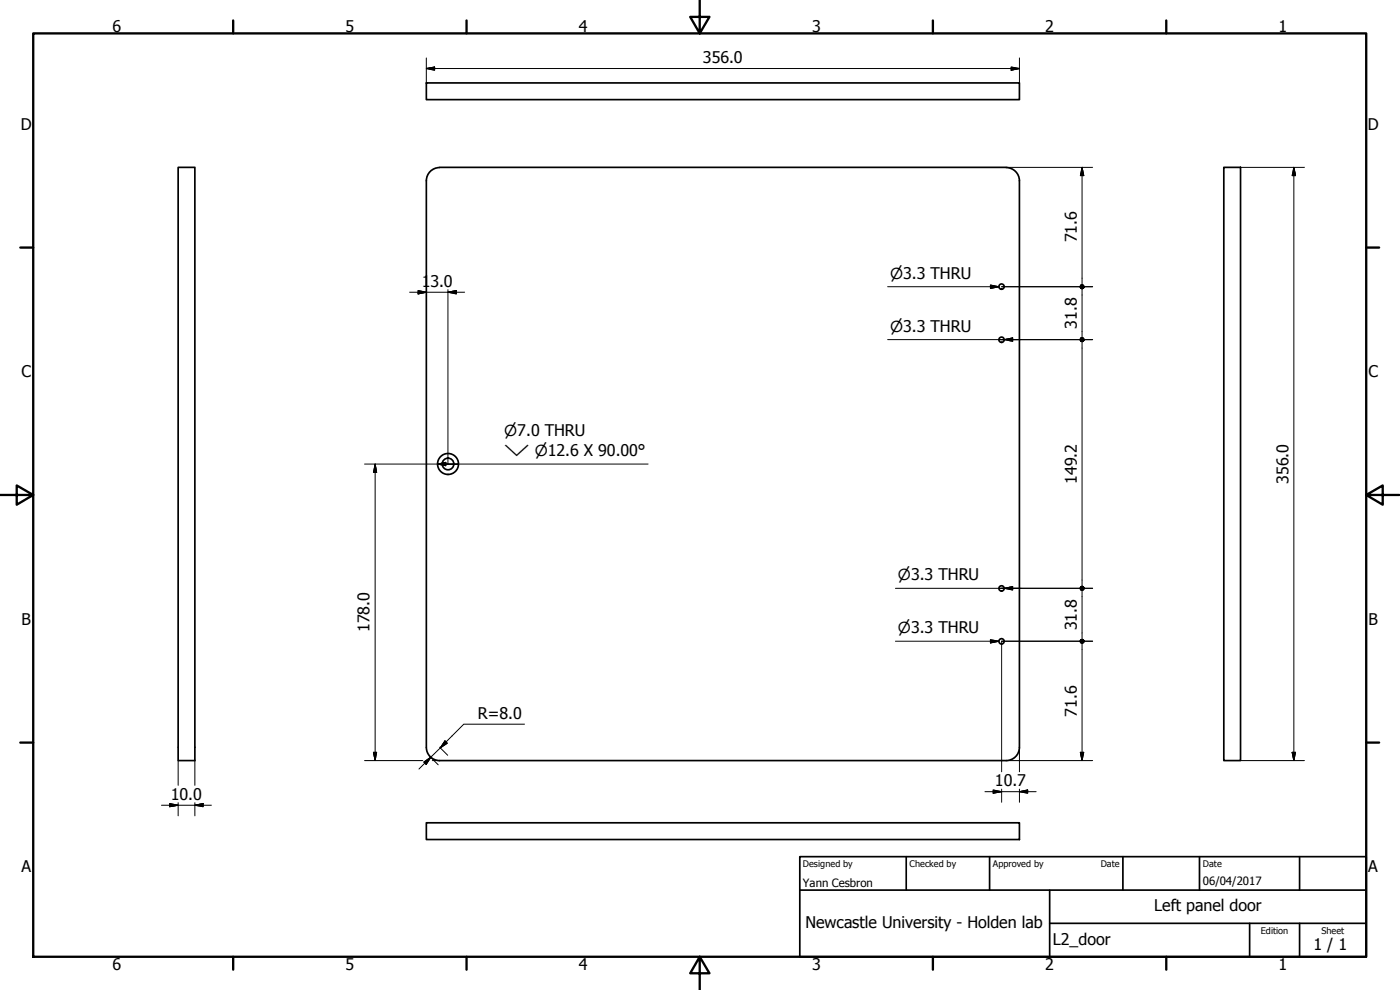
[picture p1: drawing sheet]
<svg xmlns="http://www.w3.org/2000/svg" width="420mm" height="297mm" viewBox="0 0 420 297" stroke-linecap="round" stroke-linejoin="round" font-family="sans-serif">
<!-- layer: Visible (ISO) -->
<g fill="none" stroke="#000" stroke-width=".51">
<path d="M128 24.9h177.9v5h-177.9zM53.5 50.2h5v178h-5zM131.9 50.3a4 4 0 0 0-3.9 3.9v170M132 50.2h169.9M302 50.3a4 4 0 0 1 3.9 3.9v170M367.3 50.2h5v178h-5zM128 224.2a4 4 0 0 0 3.9 4M132 228.2h169.9M305.9 224.2a4 4 0 0 1-3.9 4M128 246.9h177.9v5h-177.9z"/>
<circle cx="300.6" cy="86" r=".79"/>
<circle cx="300.6" cy="101.9" r=".79"/>
<circle cx="134.5" cy="139.2" r="1.75"/>
<circle cx="134.5" cy="139.2" r="3.1"/>
<circle cx="300.6" cy="176.5" r=".79"/>
<circle cx="300.6" cy="192.4" r=".79"/>
</g>
<!-- layer: Border (ISO) -->
<g fill="none" stroke="#000" stroke-width=".7">
<path d="M10 10h400v277.1h-400zM70 6.1v3.9M140 6.1v3.9M210 0v10l-2.9-4.9h5.8l-2.9 4.9M280 6.1v3.9M350 6.1v3.9M6.1 74.3h3.9M410 74.3h3.9M0 148.5h10l-5-2.8v5.7l5-2.9M410 148.5l5 2.9v-5.7l-5 2.8h10M6.1 222.8h3.9M410 222.8h3.9"/>
<path d="M70 287.1v3.8M140 287.1v3.8M210 287.1l2.9 4.9h-5.8l2.9-4.9v9.9M280 287.1v3.8M350 287.1v3.8"/>
</g>
<!-- layer: Title (ISO) -->
<path d="M240 257h170v30.1h-170zM272 257v10.1M297 257v10.1M337 257v10.1M360 257v10.1M390 257v10.1M240 267.1h170M315 277h95M315 267.1v20M375 277v10.1M390 277v10.1" fill="none" stroke="#000" stroke-width=".51"/>
<!-- layer: Dimension (ISO) -->
<g fill="none" stroke="#000" stroke-width=".3">
<path d="M128 17.4v7.5M305.9 17.4v7.5M128 20.6l2.4-.5v1zM128 20.6h177.9M303.5 20.1l2.4 .5-2.4 .5zM301.9 50.2h26M324.7 50.2l.5 2.5h-1zM324.7 50.2v35.2M372.3 50.2h19.2M388.3 50.2l.5 2.5h-1zM388.3 50.2v178M122.9 87.7h16.5"/>
<path d="M125.5 87.2l2.5 .5-2.5 .5zM134.4 87.7l2.6-.5v1zM134.4 86.9v52.3h-.7M300.6 86h27.3M324.7 86.7v14.6M300.6 101.9h.9M303.8 101.9h24.1M324.7 102.5v73.4M109.4 139.2h22M112.6 139.2l.4 2.5h-.9zM112.6 139.2v89M300.6 176.5h.9"/>
<path d="M303.8 176.5h24.1M324.7 177.2v14.6M324.7 193v35.2M327.9 192.4h-27.3v39.2M157.4 217.3h-18.2l-13.5 13.4M53.5 228.2v7.4M58.5 228.2v7.4M109.4 228.2h17.5M112.1 225.7h.9l-.4 2.5zM127.2 228.6l2.1-1.4-1.4 2.1zM129.1 227.1l2.4 2.4M129.7 228.2h2.3"/>
<path d="M132 224.2l2.4 2.4M133.5 222.3l.7 .7-2.1 1.4zM295.6 237.5h15.4M298.1 237l2.5 .5-2.5 .5zM300.6 236.8v3.9M301.9 228.2h26M305.9 237.5l2.5-.5v1zM305.9 224.2v7.4M305.9 236.8v3.9M324.2 225.7h1l-.5 2.5zM372.3 228.2h19.2M387.8 225.7h1l-.5 2.5z"/>
<path d="M48.5 241.6h14.9M50.9 241.1l2.6 .5-2.6 .4zM53.5 240.8v4M58.5 241.6l2.5-.5v.9zM58.5 240.8v4"/>
</g>
<g fill="#000" stroke="#000" stroke-width=".3">
<path d="M128 20.6l2.4-.5zM128 20.6l2.4-.5v1zM303.5 21.1l2.4-.5zM303.5 20.1l2.4 .5-2.4 .5zM324.7 50.2l.5 2.5zM324.7 50.2l.5 2.5h-1zM388.3 50.2l.5 2.5zM388.3 50.2l.5 2.5h-1zM125.5 88.2l2.5-.5zM125.5 87.2l2.5 .5-2.5 .5zM134.4 87.7l2.6-.5zM134.4 87.7l2.6-.5v1z"/>
<path d="M324.7 85.4l.5 .2 .2 .4zM324.3 85.6l.4-.2 .7 .6zM324.3 85.6l1.1 .4h-1.3zM324.1 86h1.3l-1.1 .5zM324.3 86.5l1.1-.5-.7 .7zM324.7 86.7l.7-.7-.2 .5zM325.4 86l-.2 .5zM324.7 101.3l.5 .2 .2 .4zM324.3 101.5l.4-.2 .7 .6zM324.3 101.5l1.1 .4h-1.3zM324.1 101.9h1.3l-1.1 .4zM324.3 102.3l1.1-.4-.7 .6z"/>
<path d="M324.7 102.5l.7-.6-.2 .4zM325.4 101.9l-.2 .4zM112.6 139.2l.4 2.5zM112.6 139.2l.4 2.5h-.9zM324.7 175.9l.5 .2 .2 .4zM324.3 176.1l.4-.2 .7 .6zM324.3 176.1l1.1 .4h-1.3zM324.1 176.5h1.3l-1.1 .5zM324.3 177l1.1-.5-.7 .7zM325.4 176.5l-.2 .5-.5 .2zM325.4 176.5l-.2 .5zM324.7 191.8l.5 .1 .2 .5z"/>
<path d="M324.3 191.9l.4-.1 .7 .6zM324.3 191.9l1.1 .5h-1.3zM324.1 192.4h1.3l-1.1 .4zM324.3 192.8l1.1-.4-.7 .6zM325.4 192.4l-.2 .4-.5 .2zM325.4 192.4l-.2 .4zM112.1 225.7l.5 2.5zM112.1 225.7h.9l-.4 2.5zM129.3 227.2l-1.4 2.1zM127.2 228.6l2.1-1.4-1.4 2.1zM133.5 222.3l-1.4 2.1zM133.5 222.3l.7 .7-2.1 1.4z"/>
<path d="M298.1 238l2.5-.5zM298.1 237l2.5 .5-2.5 .5zM305.9 237.5l2.5-.5zM305.9 237.5l2.5-.5v1zM324.2 225.7l.5 2.5zM324.2 225.7h1l-.5 2.5zM387.8 225.7l.5 2.5zM387.8 225.7h1l-.5 2.5zM50.9 242l2.6-.4zM50.9 241.1l2.6 .5-2.6 .4zM58.5 241.6l2.5-.5zM58.5 241.6l2.5-.5v.9z"/>
</g>
<!-- layer: Symbol (ISO) -->
<g fill="none" stroke="#000" stroke-width=".3">
<path d="M266.4 86h33.4M297.2 85.5l2.6 .5-2.6 .5zM266.4 101.9h35M299.8 101.9h6.7M301.4 101.9l2.5-.5v1zM131.3 139.2l2.5-.5v1zM131.3 139.2h2.5M137.6 139.2h-3.8h60.7M268.7 176.5h32.7M299.8 176.5h6.7M301.4 176.5l2.5-.5v1zM268.7 192.4h31.1"/>
<path d="M297.2 191.9l2.6 .5-2.6 .5z"/>
</g>
<path d="M297.2 86.5l2.6-.5zM297.2 85.5l2.6 .5-2.6 .5zM301.4 101.9l2.5-.5zM301.4 101.9l2.5-.5v1zM131.3 139.2l2.5-.5zM131.3 139.2l2.5-.5v1zM301.4 176.5l2.5-.5zM301.4 176.5l2.5-.5v1zM297.2 192.9l2.6-.5zM297.2 191.9l2.6 .5-2.6 .5z" fill="#000" stroke="#000" stroke-width=".3"/>
<g font-size="4.8">
<text x="33.7" y="9.6">6</text>
<text x="103.7" y="9.6">5</text>
<text x="173.7" y="9.6">4</text>
<text x="243.7" y="9.6">3</text>
<text x="313.7" y="9.6">2</text>
<text x="383.7" y="9.6">1</text>
<text x="210.9" y="19">356.0</text>
<text x="6.2" y="38.9">D</text>
<text x="410.5" y="38.9">D</text>
<text x="323.2" y="72.8" transform="rotate(-90 323.2 72.8)">71.6</text>
<text x="126.6" y="86.1">1</text>
<text x="129.2" y="86.1">3.0</text>
<text x="323.2" y="98.6" transform="rotate(-90 323.2 98.6)">31.8</text>
<text x="6.4" y="113.1">C</text>
<text x="410.7" y="113.1">C</text>
<text x="323.2" y="145.2" transform="rotate(-90 323.2 145.2)">149.2</text>
<text x="386.7" y="145.2" transform="rotate(-90 386.7 145.2)">356.0</text>
<text x="6.4" y="187.4">B</text>
<text x="110.9" y="189.7" transform="rotate(-90 110.9 189.7)">178.0</text>
<text x="323.2" y="189.2" transform="rotate(-90 323.2 189.2)">31.8</text>
<text x="410.7" y="187.4">B</text>
<text x="143.4" y="215.7">R=8.0</text>
<text x="323.2" y="215" transform="rotate(-90 323.2 215)">71.6</text>
<text x="51.3" y="240">10.0</text>
<text x="298.6" y="235.9">10.7</text>
<text x="6.4" y="261.7">A</text>
<text x="410.7" y="261.7">A</text>
<text x="346.4" y="273.4">Left panel door</text>
<text x="241.7" y="278.4">Newcastle University - Holden lab</text>
<text x="316" y="283.5">L2_door</text>
<text x="394.2" y="285">1 / 1</text>
<text x="33.7" y="290.9">6</text>
<text x="103.7" y="290.9">5</text>
<text x="173.7" y="290.9">4</text>
<text x="243.7" y="290.9">3</text>
<text x="313.7" y="290.9">2</text>
<text x="383.7" y="290.9">1</text>
</g>
<g font-size="4.6">
<text x="267.1" y="83.6">⌀3.3 THRU</text>
<text x="267.1" y="99.5">⌀3.3 THRU</text>
<text x="151.3" y="130.7">⌀7.0 THRU</text>
<text x="151.3" y="136.8">⌵ ⌀12.6 X 90.00°</text>
<text x="269.5" y="174.1">⌀3.3 THRU</text>
<text x="269.5" y="190">⌀3.3 THRU</text>
</g>
<g font-size="3.4">
<text x="241" y="266">Yann Cesbron</text>
<text x="361" y="265.5">06/04/2017</text>
</g>
<g font-size="2.7">
<text x="241" y="260.1">Designed by</text>
<text x="273" y="260.1">Checked by</text>
<text x="298" y="260.1">Approved by</text>
<text x="330.3" y="260">Date</text>
<text x="361" y="260">Date</text>
<text x="378.4" y="280.1">Edition</text>
<text x="396.6" y="280.1">Sheet</text>
</g>
</svg>
